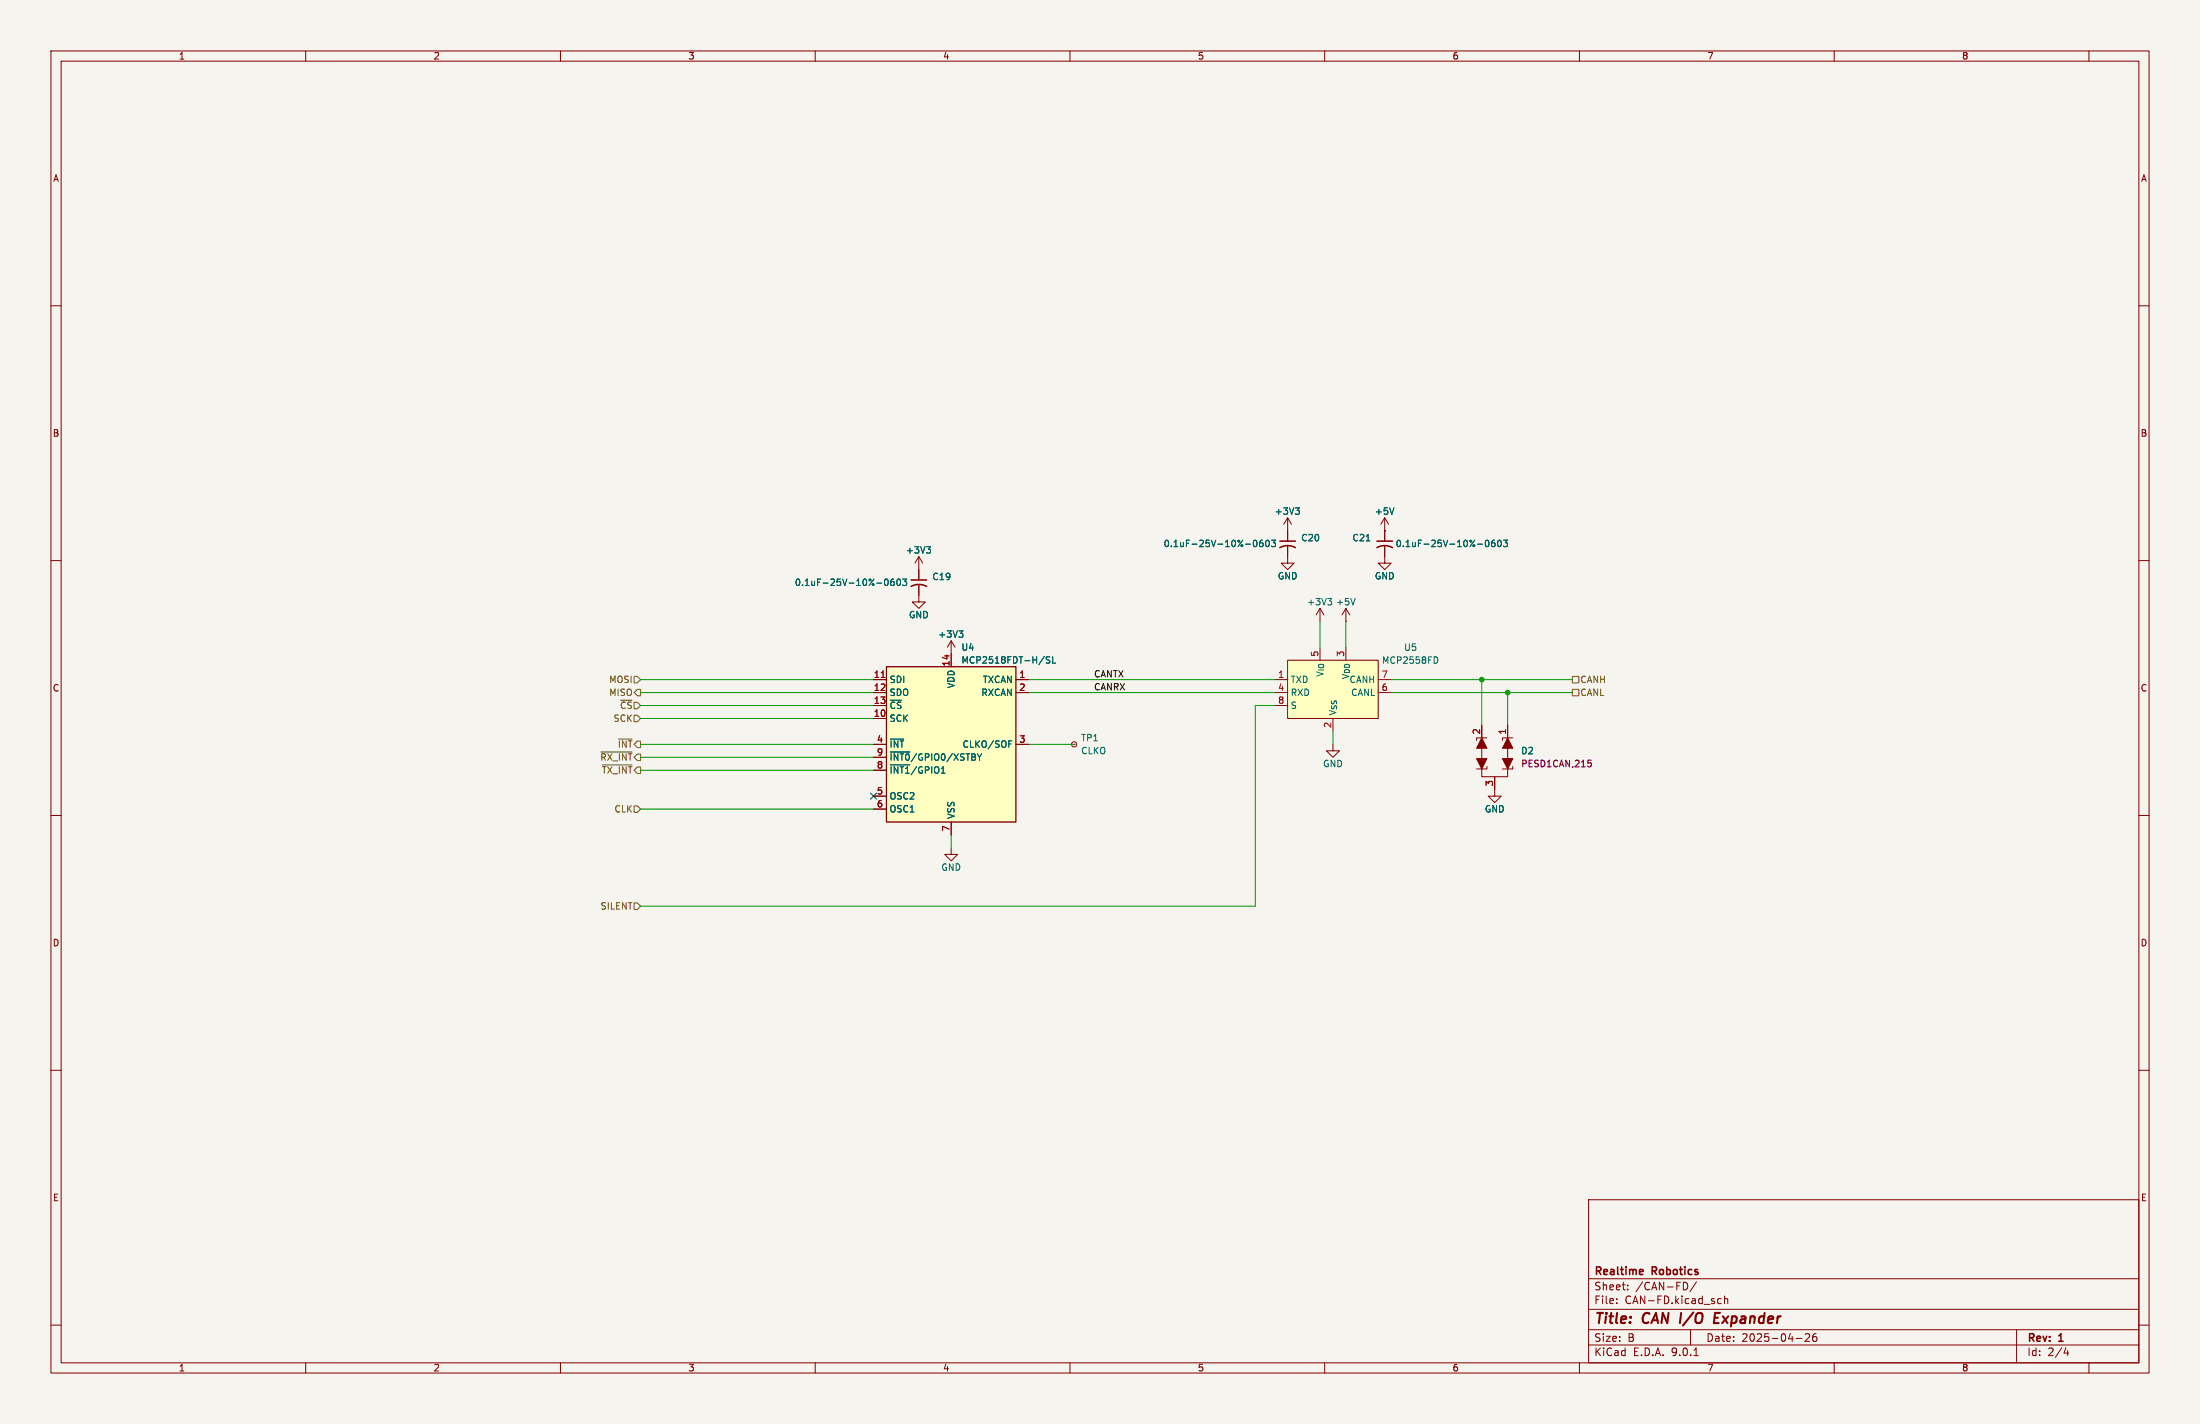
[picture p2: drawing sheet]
<svg xmlns="http://www.w3.org/2000/svg" width="432mm" height="279mm" viewBox="0 0 432 279" stroke-linecap="round" stroke-linejoin="round" font-family="sans-serif">
<path d="M0 0h431.8v279.4h-431.8z" fill="#f5f4ef" stroke="#f5f4ef" stroke-width=".2"/>
<g fill="none" stroke="#840000" stroke-width=".2">
<path d="M10 10h411.8v259.4h-411.8zM12 12h407.8v255.4h-407.8zM60 10v2M110 10v2M160 10v2M210 10v2M260 10v2M310 10v2M360 10v2M410 10v2M10 60h2M419.8 60h2"/>
<path d="M10 110h2M180.3 114.8v3.3h1.3l-1.3 1.3-1.2-1.3h1.2M180.3 109.2l-.7 1.3M180.3 109.2l.8 1.3M180.3 109.2v4.6M271.8 104.1h.1M271.8 101.6l-.8 1.3M271.8 101.6l.7 1.3M271.8 101.6v2.5M419.8 110h2M186.7 125.7l-.8 1.3M186.7 125.7l.8 1.3"/>
<path d="M186.7 125.7v2.6M10 160h2M419.8 160h2M10 210h2M419.8 210h2M311.8 235.4h108v32h-108zM10 260h2M311.8 256.9h108M311.8 250.9h108M317.3 255.6v.2M317.3 254.9v.1M319.5 252.9v.2"/>
<path d="M319.5 252.2v.1M330.8 251.6a.81 .81 0 0 1 .5 .7 .81 .81 0 0 1-.5 .8M333 251.5l-1.3 1.9M337.2 255.6l.2 .2 .4-.1M337.8 254.9l-.4-.1-.2 .1M338.5 254.9l.2-.1 .3 .1 .1 .9M338.5 254.3v1.5M419.8 260h2M60 267.4v2M110 267.4v2M160 267.4v2M210 267.4v2"/>
<path d="M260 267.4v2M310 267.4v2M311.8 263.9h108M311.8 260.9h108M331.8 260.9v3M332.5 266h.8M352.5 262.6h1.2M354.3 261.8l.6-.1 .2 .1 .1 .3-.9 1.1h.9M356.5 261.7a.59 .59 0 0 0-.7 .6v.6l.1 .2 .4 .1 .2-.2 .1-.5-.1-.2h-.5l-.2 .2M360 267.4v2M395.8 260.9v6.5M405.5 264.4l-.4 1.1h.9"/>
<path d="M405.8 265v1M410 267.4v2"/>
</g>
<path d="M336.5 258.6h.7M337.6 257.6h-1l-.2 2h.9" fill="none" stroke="#840000" stroke-width=".4"/>
<path d="M178.8 115.1a3.2 3.2 0 0 1 3.1 0M178.8 113.8h3.1M322 249.1h.4l.1 .3-.7 .2M322.4 250l-.4 .1" fill="none" stroke="#840000" stroke-width=".3"/>
<path d="M273.6 99.6l-.4 1.3M173.7 113.7l.2-.1a.68 .68 0 0 1 .4 .6 .68 .68 0 0 1-.4 .7l-.3-.5zM175.4 113.6l-.3 .1-.2 .2-.1 .7 .3 .3 .4-.1v-.5l-.1-.1-.3-.1-.3 .2M176.1 113.7l.2-.1a.68 .68 0 0 1 .5 .6 .68 .68 0 0 1-.5 .7l-.3-.5zM177.2 113.6h.8l-.5 .5 .4 .1v.6l-.2 .1-.5-.1M181.9 107.3h.7l-.4 .4M182.4 107.7l.2 .3v.3l-.2 .2M188.2 123.8h.8l-.4 .5M188.7 124.3l.3 .2v.3l-.3 .2" fill="none" stroke="#006464" stroke-width=".2"/>
<path d="M174 130.8h25.4v30.5h-25.4z" fill="#ffffc2"/>
<path d="M174 130.8h25.4v30.5h-25.4z" fill="none" stroke="#840000" stroke-width=".25"/>
<g fill="none" stroke="#840000" stroke-width=".2">
<path d="M171.4 133.4h2.6M171.4 135.9h2.6M171.4 138.4h2.6M186.7 128.3v2.5M199.4 133.4h2.5M199.4 135.9h2.5M171.4 141h2.6M171.4 146.1h2.6M171.4 148.6h2.6M171.4 151.1h2.6M171.4 156.2h2.6M171.4 158.8h2.6"/>
<path d="M199.4 146.1h2.5M210.8 146.1h.1M186.7 166.4v1.2h1.3l-1.3 1.3-1.3-1.3h1.3M186.7 161.3v2.5"/>
<circle cx="210.8" cy="146.1" r=".51"/>
</g>
<path d="M173 132.9h.7" fill="none" stroke="#a90000" stroke-width=".2"/>
<path d="M206.1 128.9l-.5-.1-.2 .2v.3l.5 .3 .2 .3-.3 .2h-.5M206.6 128.8v1.3h.6M174.7 145h2.7M174.7 147.5h3.9M174.7 150.1h3.9M198 146h.4M198 145.4h.6" fill="none" stroke="#006464" stroke-width=".2"/>
<path d="M252.7 129.5h17.8v11.5h-17.8z" fill="#ffffc2"/>
<g fill="none" stroke="#840000" stroke-width=".2">
<path d="M180.3 111.8v2M180.3 114.8v2M252.7 107.2v3.3h1.3l-1.3 1.3-1.2-1.3h1.2M252.7 101.6l-.7 1.3M252.7 101.6l.8 1.3M252.7 101.6v4.6M259.1 119.4v2.5M259.1 119.4l-.8 1.3M259.1 119.4l.7 1.3M264.2 119.4l-.8 1.3M264.2 119.4l.7 1.3M264.2 119.4v2.5"/>
<path d="M271.8 107.2v3.3h1.2l-1.2 1.3-1.3-1.3h1.3M271.8 104.1h.1M271.8 104.1v2.1M171.4 133.4h2.6M171.4 135.9h2.6M171.4 138.4h2.6M186.7 128.3v2.5M199.4 133.4h2.5M199.4 135.9h2.5M250.2 133.4h2.5M250.2 135.9h2.5M250.2 138.4h2.5"/>
<path d="M252.7 129.5h17.8v11.5h-17.8zM259.1 127v2.5M264.2 121.9h.1M270.5 133.4h2.5M270.5 135.9h2.5M171.4 141h2.6M171.4 146.1h2.6M171.4 148.6h2.6M171.4 151.1h2.6M171.4 156.2h2.6M171.4 158.8h2.6M199.4 146.1h2.5"/>
<path d="M261.6 146.1v1.2h1.3l-1.3 1.3-1.3-1.3h1.3M261.6 141v2.5M290.8 150.5v1.9h5.1v-1.9M290.8 142.2v8.7M291.8 144.8h-2v.5M291.8 150.4v.5h-2M293.4 152.4v3.8h1.2l-1.2 1.3-1.3-1.3h1.3M295.9 142.2v8.7M296.9 144.8h-2v.5M296.9 150.4v.5h-2M186.7 161.3v2.5"/>
</g>
<g fill="none" stroke="#006464" stroke-width=".2">
<path d="M254.2 99.6h.8l-.4 .5M273.6 99.6l-.4 1.3M173.7 113.7l.2-.1a.68 .68 0 0 1 .4 .6 .68 .68 0 0 1-.4 .7l-.3-.5zM175.4 113.6l-.3 .1-.2 .2-.1 .7 .3 .3 .4-.1v-.5l-.1-.1-.3-.1-.3 .2M176.1 113.7l.2-.1a.68 .68 0 0 1 .5 .6 .68 .68 0 0 1-.5 .7l-.3-.5zM177.2 113.6h.8l-.5 .5 .4 .1v.6l-.2 .1-.5-.1M181.9 107.3h.7l-.4 .4M182.4 107.7l.2 .3v.3l-.2 .2M246.1 106.1l.2-.1a.68 .68 0 0 1 .4 .6 .68 .68 0 0 1-.4 .7l-.3-.5zM247.8 106l-.4 .1-.1 .2-.1 .7 .2 .3 .5-.2v-.4l-.1-.2h-.4l-.2 .2M248.5 106.1l.2-.1a.68 .68 0 0 1 .5 .6 .68 .68 0 0 1-.5 .7l-.3-.5zM249.6 106h.7l-.4 .5 .4 .1v.5l-.2 .2-.5-.2"/>
<path d="M254.8 100.1l.2 .3v.3l-.2 .2M260.6 117.4h.8l-.4 .5M261.1 117.9l.3 .2v.3l-.3 .3M266 117.4l-.4 1.3M268.2 106.1h.7M291.6 106.1l.2-.1a.68 .68 0 0 1 .5 .6 .68 .68 0 0 1-.5 .7l-.3-.5zM293.3 106l-.3 .1-.2 .2-.1 .7 .3 .3 .4-.2 .1-.4-.2-.2h-.3l-.3 .2M294.1 106.1l.1-.1a.68 .68 0 0 1 .5 .6 .68 .68 0 0 1-.5 .7 .84 .84 0 0 1-.1-1.2zM295.1 106h.8l-.4 .5 .3 .1v.5l-.2 .2-.5-.2M188.2 123.8h.8l-.4 .5M188.7 124.3l.3 .2v.3l-.3 .2M206.1 128.9l-.5-.1-.2 .2v.3l.5 .3 .2 .3-.3 .2h-.5"/>
<path d="M206.6 128.8v1.3h.6M281.8 128.9a.68 .68 0 0 1 .4 .6 .68 .68 0 0 1-.4 .7M174.7 145h2.7M174.7 147.5h3.9M174.7 150.1h3.9M198 146h.4M198 145.4h.6"/>
</g>
<path d="M251.2 107.4a3.2 3.2 0 0 1 3.1 0M251.2 106.2h3.1M270.3 107.4a3.2 3.2 0 0 1 3 0M270.3 106.2h3" fill="none" stroke="#840000" stroke-width=".3"/>
<g fill="#840000" stroke="#840000" stroke-width=".2">
<path d="M295.9 144.8l1 2h-2z"/>
<path d="M290.8 144.8l1 2h-2z"/>
<path d="M294.9 148.8h2l-1 2.1z"/>
<path d="M289.8 148.8h2l-1 2.1z"/>
</g>
<path d="M311.7 149.2h.6M311.8 149.7h.3l.2 .2v.4l-.5 .1" fill="none" stroke="#840084" stroke-width=".2"/>
<path d="M124.5 132.7h.6l.6 .7-.6 .6h-.6zM125.1 135.3h.6v1.2h-.6l-.6-.6zM308.6 132.7h1.3v1.3h-1.3zM308.6 135.3h1.3v1.2h-1.3zM117.9 147.5h6.1M118.2 150.1h5.8M121.4 145h2.6M124.5 140.3h.6l.6 .7-.6 .6h-.6zM124.5 158.1h.6l.6 .7-.6 .6h-.6zM124.5 177.2h.6l.6 .6-.6 .6h-.6z" fill="none" stroke="#725600" stroke-width=".2"/>
<g fill="none" stroke="#009600" stroke-width=".2">
<path d="M125.7 135.9h45.7M125.7 133.4h45.7M125.7 138.4h45.7M201.9 135.9h48.3M201.9 133.4h48.3M250.2 138.4h-3.8v39.4h-120.7M259.1 121.9v5.1M264.2 121.9v5.1M273 135.9h35.6M273 133.4h35.6M290.8 133.4v8.8M295.9 135.9v6.3"/>
<path d="M125.7 151.1h45.7M125.7 146.1h45.7M125.7 148.6h45.7M125.7 141h45.7M125.7 158.8h45.7M201.9 146.1h8.9M261.6 143.5v2.6M186.7 163.8v2.6"/>
</g>
<path d="M170.8 155.6l1.3 1.2M172.1 155.6l-1.3 1.2" fill="none" stroke="#000084" stroke-width=".2"/>
<path d="M173 132.9h.7" fill="none" stroke="#a90000" stroke-width=".2"/>
<g fill="#009600" stroke="#009600" stroke-width=".2">
<circle cx="290.8" cy="133.4" r=".46"/>
<circle cx="295.9" cy="135.9" r=".46"/>
</g>
<g font-size="2.8" fill="#840000">
<text x="312.8" y="260.3">Title:</text>
<text x="322.5" y="260.3">CAN I/O</text>
<text x="338.1" y="260.3">Expander</text>
</g>
<g font-size="2.1" fill="#840000">
<text x="312.8" y="250.6">Realtime</text>
<text x="324.3" y="250.6">Robotics</text>
<text x="312.8" y="256.1">File:</text>
<text x="312.8" y="253.4">Sheet:</text>
<text x="318.9" y="256.1">CAN-FD.kicad_sch</text>
<text x="321" y="253.4">/CAN-FD/</text>
<text x="312.8" y="263.5">Size:</text>
<text x="319.5" y="263.5">B</text>
<text x="334.8" y="263.5">Date:</text>
<text x="341.8" y="263.5">2025-04-26</text>
<text x="397.8" y="263.7">Rev:</text>
<text x="404.2" y="263.7">1</text>
<text x="312.8" y="266.3">KiCad</text>
<text x="320.5" y="266.3">E.D.A.</text>
<text x="328.1" y="266.3">9.0.1</text>
<text x="397.8" y="266.3">Id:</text>
<text x="401.9" y="266.3">2/4</text>
</g>
<g font-size="1.8" fill="#840000">
<text x="35" y="11.9">1</text>
<text x="85" y="11.9">2</text>
<text x="135" y="11.9">3</text>
<text x="185" y="11.9">4</text>
<text x="235" y="11.9">5</text>
<text x="285" y="11.9">6</text>
<text x="335" y="11.9">7</text>
<text x="385" y="11.9">8</text>
<text x="10.3" y="35.9">A</text>
<text x="420.1" y="35.9">A</text>
<text x="10.3" y="85.9">B</text>
<text x="420.1" y="85.9">B</text>
<text x="10.3" y="135.9">C</text>
<text x="420.1" y="135.9">C</text>
<text x="10.3" y="185.9">D</text>
<text x="420.1" y="185.9">D</text>
<text x="10.3" y="235.9">E</text>
<text x="420.1" y="235.9">E</text>
<text x="35" y="269.3">1</text>
<text x="85" y="269.3">2</text>
<text x="135" y="269.3">3</text>
<text x="185" y="269.3">4</text>
<text x="235" y="269.3">5</text>
<text x="285" y="269.3">6</text>
<text x="335" y="269.3">7</text>
<text x="385" y="269.3">8</text>
</g>
<g font-size="1.8" fill="#006464">
<text x="250.1" y="101.2">+3V3</text>
<text x="269.7" y="101.2">+5V</text>
<text x="228.3" y="107.5">0.1uF-25V-10%-0603</text>
<text x="255.3" y="106.4">C20</text>
<text x="265.3" y="106.4">C21</text>
<text x="273.8" y="107.5">0.1uF-25V-10%-0603</text>
<text x="177.7" y="108.8">+3V3</text>
<text x="250.7" y="113.9">GND</text>
<text x="269.7" y="113.9">GND</text>
<text x="155.9" y="115.2">0.1uF-25V-10%-0603</text>
<text x="182.9" y="114">C19</text>
<text x="256.4" y="119">+3V3</text>
<text x="262.1" y="119">+5V</text>
<text x="178.3" y="121.5">GND</text>
<text x="184" y="125.3">+3V3</text>
<text x="188.6" y="127.9">U4</text>
<text x="188.6" y="130.4">MCP2518FDT-H/SL</text>
<text x="271.2" y="130.4">MCP2558FD</text>
<text x="275.5" y="127.9">U5</text>
<text x="174.5" y="134.2">SDI</text>
<text x="174.5" y="136.8">SDO</text>
<text x="187.6" y="135.1" transform="rotate(-90 187.6 135.1)">VDD</text>
<text x="192.5" y="136.8">RXCAN</text>
<text x="192.8" y="134.2">TXCAN</text>
<text x="253.2" y="134.2">TXD</text>
<text x="253.2" y="136.8">RXD</text>
<text x="259.9" y="132.9" transform="rotate(-90 259.9 132.9)">V_{IO}</text>
<text x="264.8" y="134.2">CANH</text>
<text x="265" y="133.4" transform="rotate(-90 265 133.4)">V_{DD}</text>
<text x="265.1" y="136.8">CANL</text>
<text x="174.5" y="139.3">~{CS}</text>
<text x="174.5" y="141.8">SCK</text>
<text x="253.2" y="139.3">S</text>
<text x="262.5" y="140.5" transform="rotate(-90 262.5 140.5)">V_{SS}</text>
<text x="174.5" y="146.9">~{INT}</text>
<text x="174.5" y="149.5">~{INT0}/GPIO0/XSTBY</text>
<text x="188.8" y="146.9">CLKO/SOF</text>
<text x="212.1" y="145.6">TP1</text>
<text x="212.1" y="148.2">CLKO</text>
<text x="298.5" y="148.2">D2</text>
<text x="174.5" y="152">~{INT1}/GPIO1</text>
<text x="259.6" y="150.7">GND</text>
<text x="174.5" y="157.1">OSC2</text>
<text x="174.5" y="159.6">OSC1</text>
<text x="187.6" y="160.8" transform="rotate(-90 187.6 160.8)">VSS</text>
<text x="291.3" y="159.6">GND</text>
<text x="184.7" y="171">GND</text>
</g>
<g font-size="1.8" fill="#a90000">
<text x="186.4" y="130.9" transform="rotate(-90 186.4 130.9)">14</text>
<text x="258.8" y="129" transform="rotate(-90 258.8 129)">5</text>
<text x="263.9" y="129" transform="rotate(-90 263.9 129)">3</text>
<text x="171.4" y="133.1">11</text>
<text x="171.4" y="135.6">12</text>
<text x="200" y="133.1">1</text>
<text x="200" y="135.6">2</text>
<text x="250.8" y="133.1">1</text>
<text x="250.8" y="135.6">4</text>
<text x="271.1" y="133.1">7</text>
<text x="271.1" y="135.6">6</text>
<text x="171.4" y="138.2">13</text>
<text x="171.4" y="140.7">10</text>
<text x="250.8" y="138.2">8</text>
<text x="261.4" y="142.9" transform="rotate(-90 261.4 142.9)">2</text>
<text x="172" y="145.8">4</text>
<text x="172" y="148.3">9</text>
<text x="200" y="145.8">3</text>
<text x="290.6" y="144.2" transform="rotate(-90 290.6 144.2)">2</text>
<text x="295.7" y="144.2" transform="rotate(-90 295.7 144.2)">1</text>
<text x="172" y="150.9">8</text>
<text x="172" y="156">5</text>
<text x="293.1" y="154.4" transform="rotate(-90 293.1 154.4)">3</text>
<text x="172" y="158.5">6</text>
<text x="186.4" y="163.3" transform="rotate(-90 186.4 163.3)">7</text>
</g>
<g font-size="1.8" fill="#725600">
<text x="119.5" y="136.8">MISO</text>
<text x="119.5" y="134.2">MOSI</text>
<text x="310.1" y="134.2">CANH</text>
<text x="310.1" y="136.8">CANL</text>
<text x="120.3" y="141.8">SCK</text>
<text x="121.6" y="139.3">~{CS}</text>
<text x="117.7" y="149.5">~{RX_INT}</text>
<text x="121.2" y="146.9">~{INT}</text>
<text x="118" y="152">~{TX_INT}</text>
<text x="120.5" y="159.6">CLK</text>
<text x="117.8" y="178.7">SILENT</text>
</g>
<g font-size="1.8" fill="#0f0f0f">
<text x="214.6" y="135.5">CANRX</text>
<text x="214.6" y="133">CANTX</text>
</g>
<text font-size="1.8" fill="#840084" x="298.5" y="150.7">PESD1CAN,215</text>
</svg>
